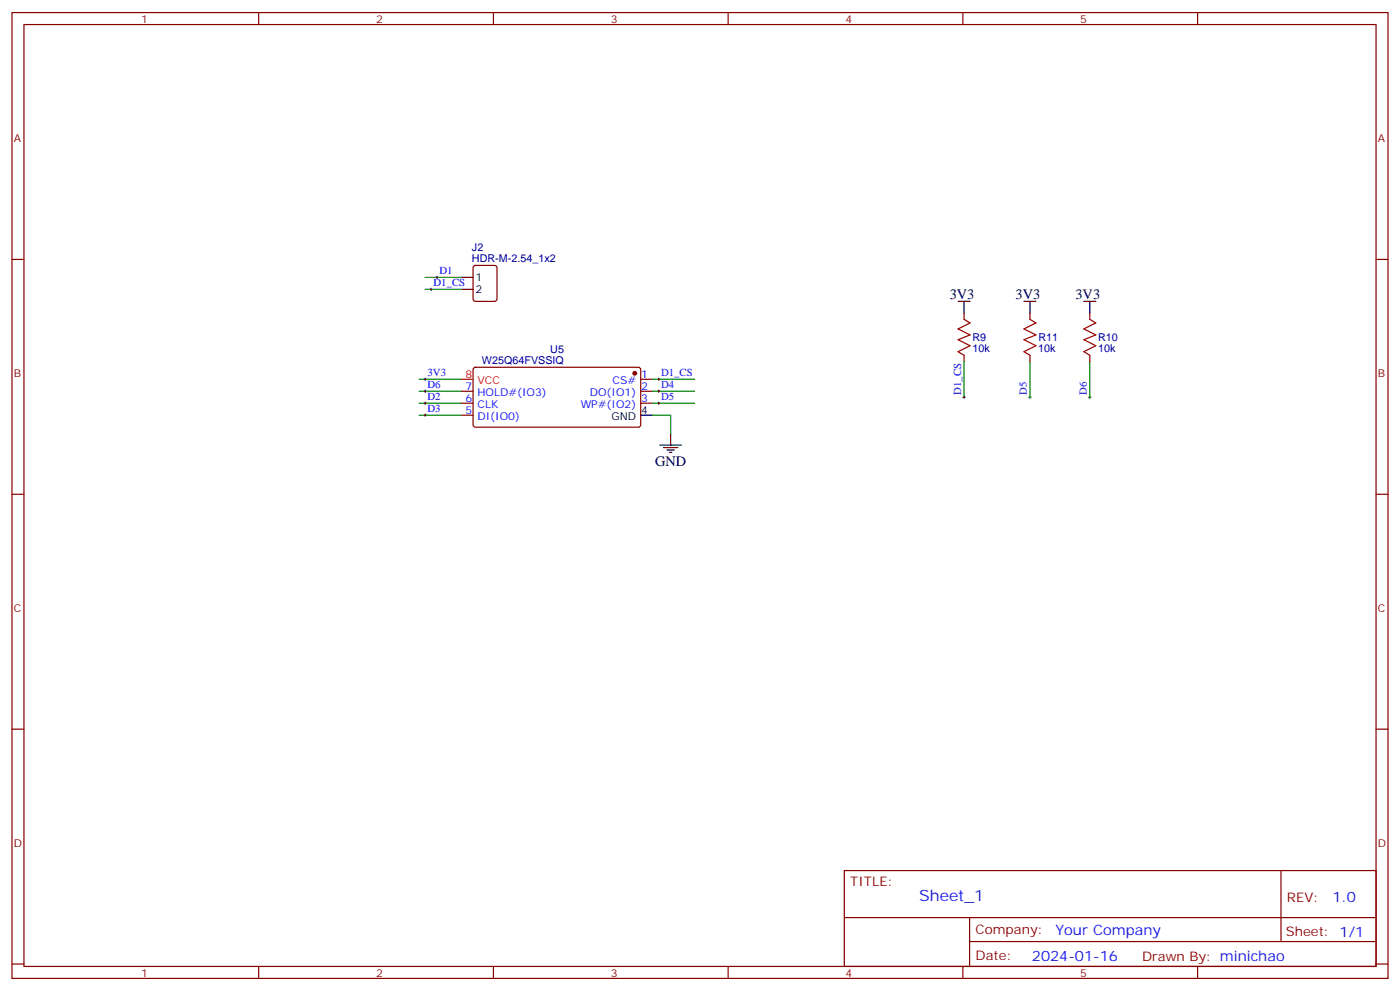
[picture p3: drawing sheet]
<svg xmlns="http://www.w3.org/2000/svg" width="412mm" height="292mm" viewBox="0 0 412 292" stroke-linecap="round" stroke-linejoin="round" font-family="sans-serif">
<g fill="none" stroke="#870000" stroke-width=".35">
<path d="M3.5 3.7h405.4v284.3h-405.4zM7.1 7.2h398.2v277.3h-398.2zM76.2 3.7v3.5M145.3 3.7v3.5M214.5 3.7v3.5M283.6 3.7v3.5M352.8 3.7v3.5M3.5 76.4h3.6M139.6 78.3l.5-.2h5.6l.6 .5 .1 9.4-.5 .7h-5.8l-.7-.4-.1-9.5zM405.3 76.4h3.6M284 92.3v1.7M303.4 92.3v1.7"/>
<path d="M321 92.3v1.7M135.8 115.2h3.5M135.8 118.7h3.5M139.6 108.3l.5-.2 48.2 .1 .4 .6v16.5l-.7 .5-48.2-.1-.5-.6v-16.3zM188.7 111.7h3.6M188.7 115.2h3.6M188.7 118.7h3.6M284 104.6v1.8M303.4 104.6v1.8M321 104.6v1.8M135.8 122.2h3.5M3.5 145.5h3.6"/>
<path d="M405.3 145.5h3.6M3.5 214.7h3.6M405.3 214.7h3.6M248.7 256.3h156.6v28.2h-156.6zM377.3 256.3v20.9M248.7 270.1h156.5M285.6 277.2h119.6M285.6 270.1v14.2M3.5 283.8h3.6M76.2 284.5v3.5M145.3 284.5v3.5M214.5 284.5v3.5"/>
<path d="M283.6 284.5v3.5M352.8 284.5v3.5M405.3 283.8h3.6"/>
</g>
<circle cx="187" cy="109.9" r=".53" fill="#870000" stroke="#870000" stroke-width=".35"/>
<g fill="none" stroke="#000" stroke-width=".35">
<path d="M135.8 81.7h3.5M135.8 85.2h3.5M282.2 88.7h3.6M284 88.7v3.6M301.6 88.7h3.6M303.4 88.7v3.6M319.3 88.7h3.5M321 88.7v3.6M188.7 122.2h3.6M194.4 131.1h6.3M195.4 131.8h4.3M196.5 132.5h2.1"/>
<path d="M197.2 133.2h.7M197.6 127.5v3.6"/>
</g>
<path d="M135.8 111.7h3.5" fill="none" stroke="#f00" stroke-width=".35"/>
<g fill="none" stroke="#008700" stroke-width=".35">
<path d="M125.2 85.2h10.6M125.2 81.7h10.6M123.5 111.7h12.3M123.5 115.2h12.3M123.5 118.7h12.3M192.3 111.7h12.3M192.3 115.2h12.3M192.3 118.7h12.3M284 106.4v10.5M303.4 106.4v10.5M321 106.4v10.5M123.5 122.2h12.3"/>
<path d="M192.3 122.2h5.3v5.3"/>
</g>
<g fill="none" stroke="#000" stroke-width=".29">
<path d="M126.6 85.2h.8M127 84.8v.7M128.4 81.7h.7M128.8 81.3v.7M124.9 111.7h.7M124.9 115.2h.7M124.9 118.7h.7M125.2 111.3v.7M125.2 114.8v.7M125.2 118.4v.7M193.7 111.7h.7M193.7 115.2h.7"/>
<path d="M193.7 118.7h.7M194 111.3v.7M194 114.8v.7M194 118.4v.7M283.6 116.9h.7M284 116.6v.7M303 116.9h.7M303.4 116.6v.7M320.7 116.9h.7M321 116.6v.7M124.9 122.2h.7M125.2 121.9v.7"/>
</g>
<path d="M284 94l1.8 1.1-3.6 1.7 3.6 1.8-3.6 1.4 3.6 1.8-3.6 1.7 1.8 1.1M303.4 94l1.8 1.1-3.6 1.7 3.6 1.8-3.6 1.4 3.6 1.8-3.6 1.7 1.8 1.1M321 94l1.8 1.1-3.5 1.7 3.5 1.8-3.5 1.4 3.5 1.8-3.5 1.7 1.7 1.1" fill="none" stroke="#a10000" stroke-width=".35"/>
<text font-size="4.6" fill="#00f" x="270.8" y="265.3">Sheet_1</text>
<g font-size="4.2">
<text x="279.8" y="88">3V3</text>
<text x="299.2" y="88">3V3</text>
<text x="316.8" y="88">3V3</text>
<text x="193" y="137.1">GND</text>
</g>
<g font-size="4.2" fill="#00f">
<text x="392.5" y="265.6">1.0</text>
<text x="310.9" y="275.1">Your Company</text>
<text x="304" y="282.9">2024-01-16</text>
</g>
<g font-size="3.9" fill="#800">
<text x="250.5" y="260.9">TITLE:</text>
<text x="379.1" y="265.6">REV:</text>
<text x="287.4" y="275.1">Company:</text>
<text x="378.7" y="275.7">Sheet: 1/1</text>
<text x="287.4" y="282.8">Date:</text>
<text x="336.4" y="282.8">Drawn By: minichao</text>
</g>
<g font-size="3.2" fill="#800">
<text x="41.6" y="6.7">1</text>
<text x="110.8" y="6.7">2</text>
<text x="179.9" y="6.7">3</text>
<text x="249.1" y="6.7">4</text>
<text x="318.2" y="6.7">5</text>
<text x="4.1" y="41.8">A</text>
<text x="405.9" y="41.8">A</text>
<text x="4.1" y="110.9">B</text>
<text x="405.9" y="110.9">B</text>
<text x="4.1" y="180.1">C</text>
<text x="405.9" y="180.1">C</text>
<text x="4.1" y="249.2">D</text>
<text x="405.9" y="249.2">D</text>
<text x="41.6" y="287.5">1</text>
<text x="110.8" y="287.5">2</text>
<text x="179.9" y="287.5">3</text>
<text x="249.1" y="287.5">4</text>
<text x="318.2" y="287.5">5</text>
</g>
<g font-size="3.2" fill="#000080">
<text x="139" y="77.1">HDR-M-2.54_1x2</text>
<text x="139" y="73.9">J2</text>
<text x="286.5" y="100.4">R9</text>
<text x="305.9" y="100.4">R11</text>
<text x="323.5" y="100.4">R10</text>
<text x="142" y="107.1">W25Q64FVSSIQ</text>
<text x="162.1" y="103.9">U5</text>
<text x="286.5" y="103.7">10k</text>
<text x="305.9" y="103.7">10k</text>
<text x="323.5" y="103.7">10k</text>
</g>
<g font-size="3.2" fill="#00f">
<text x="129.5" y="80.8">D1</text>
<text x="127.7" y="84.3">D1_CS</text>
<text x="125.9" y="110.8">3V3</text>
<text x="180.4" y="113.1">CS#</text>
<text x="188.9" y="111.3">1</text>
<text x="194.7" y="110.8">D1_CS</text>
<text x="125.9" y="114.3">D6</text>
<text x="125.9" y="117.8">D2</text>
<text x="137.2" y="118.4">6</text>
<text x="137.2" y="114.8">7</text>
<text x="140.7" y="116.6">HOLD#(IO3)</text>
<text x="173.8" y="116.6">DO(IO1)</text>
<text x="188.9" y="114.8">2</text>
<text x="188.9" y="118.4">3</text>
<text x="194.7" y="114.3">D4</text>
<text x="194.7" y="117.8">D5</text>
<text x="283.1" y="116.2" transform="rotate(-90 283.1 116.2)">D1_CS</text>
<text x="302.5" y="116.2" transform="rotate(-90 302.5 116.2)">D5</text>
<text x="320.1" y="116.2" transform="rotate(-90 320.1 116.2)">D6</text>
<text x="125.9" y="121.4">D3</text>
<text x="137.2" y="121.9">5</text>
<text x="140.7" y="123.6">DI(IO0)</text>
<text x="140.7" y="120.1">CLK</text>
<text x="171.1" y="120.1">WP#(IO2)</text>
</g>
<g font-size="3.2">
<text x="140.1" y="82.7">1</text>
<text x="140.1" y="86.3">2</text>
<text x="180.1" y="123.6">GND</text>
<text x="188.9" y="121.9">4</text>
</g>
<g font-size="3.2" fill="#f00">
<text x="137.2" y="111.3">8</text>
<text x="140.7" y="113.1">VCC</text>
</g>
</svg>
